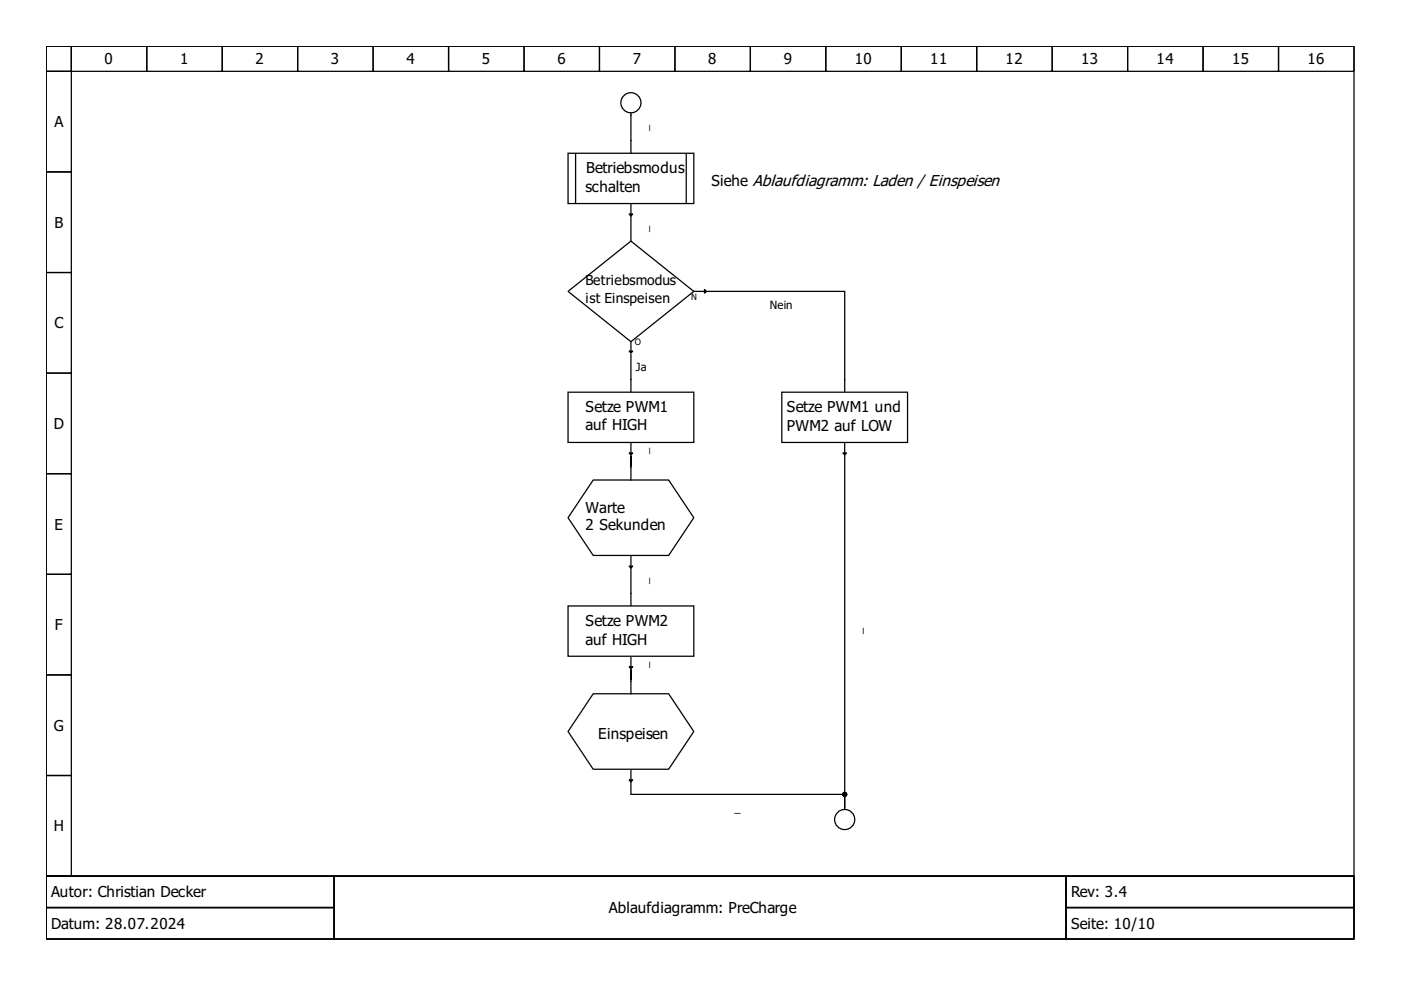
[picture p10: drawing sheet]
<svg xmlns="http://www.w3.org/2000/svg" width="297mm" height="210mm" viewBox="0 0 297 210" stroke-linecap="round" stroke-linejoin="round" font-family="sans-serif">
<g fill="none" stroke="#000" stroke-width=".27">
<path d="M9.8 9.8h277.3v176h-277.3zM9.8 9.8h5.3v5.3h-5.3zM9.8 15.1h5.3v21.4h-5.3zM15.1 9.8h16v5.3h-16zM31.1 9.8h16v5.3h-16zM47.1 9.8h16v5.3h-16zM63.1 9.8h16v5.3h-16zM79.1 9.8h16v5.3h-16zM95.1 9.8h16v5.3h-16zM111.1 9.8h16v5.3h-16zM127.1 9.8h16v5.3h-16zM143.1 9.8h16v5.3h-16z"/>
<path d="M159.1 9.8h16v5.3h-16zM175.1 9.8h16v5.3h-16zM191.1 9.8h16v5.3h-16zM207.1 9.8h16v5.3h-16zM223.1 9.8h16v5.3h-16zM239.1 9.8h16v5.3h-16zM255.1 9.8h16v5.3h-16zM271.1 9.8h16v5.3h-16zM9.8 36.5h5.3v21.3h-5.3zM120.4 32.5h26.7v10.7h-26.7zM122 32.7v10.4M133.8 23.9v8.5"/>
<path d="M145.5 32.7v10.4M9.8 57.8h5.3v21.3h-5.3zM133.4 45.4h.8l-.4 .4zM133.8 43.4v2M133.8 45.8v5.3M9.8 79.1h5.3v21.3h-5.3zM120.4 61.8l13.4-10.7 13.3 10.7-13.3 10.6zM133.4 74.4h.8l-.4 .4zM133.8 72.4v2M133.8 75.1v8M147.1 61.8h2.3M149.4 61.4l.4 .4-.4 .4z"/>
<path d="M149.8 61.8h29.3v21.3M120.4 83.2h26.7v10.6h-26.7zM133.4 96h.8l-.4 .4zM133.8 94v2M133.8 96.4v5.4M165.8 83.2h26.6v10.6h-26.6zM178.7 96h.8l-.4 .4zM179.1 94v2M179.1 96.4v74.7M9.8 100.4h5.3v21.4h-5.3zM125.8 101.8h16l5.3 8-5.3 8h-16l-5.4-8zM133.8 118v2"/>
<path d="M9.8 121.8h5.3v21.3h-5.3zM120.4 128.5h26.7v10.6h-26.7zM133.4 120h.8l-.4 .4zM133.8 139.4v2M133.8 120.4v8M9.8 143.1h5.3v21.3h-5.3zM125.8 147.1h16l5.3 8-5.3 8h-16l-5.4-8zM133.4 141.4h.8l-.4 .4zM133.8 141.8v5.3M9.8 164.4h5.3v21.4h-5.3zM133.4 165.4h.8l-.4 .4zM133.8 163.4v2"/>
<path d="M133.8 165.8v2.6h45.3v2.7M179.1 171.1v.5M9.8 185.8h277.3v13.3h-277.3zM9.8 185.8h61v6.6h-61zM9.8 192.4h61v6.7h-61zM70.8 185.8h155.2v13.3h-155.2zM226 185.8h61.1v6.6h-61.1zM226 192.4h61.1v6.7h-61.1z"/>
<circle cx="133.8" cy="21.8" r="2.13"/>
<circle cx="179.1" cy="173.8" r="2.13"/>
</g>
<circle cx="179.1" cy="168.4" r=".4" fill="#000" stroke="#000" stroke-width=".27"/>
<g font-size="3.2">
<text x="22.2" y="13.7">0</text>
<text x="38.2" y="13.7">1</text>
<text x="54.2" y="13.7">2</text>
<text x="70.2" y="13.7">3</text>
<text x="86.2" y="13.7">4</text>
<text x="102.2" y="13.7">5</text>
<text x="118.2" y="13.7">6</text>
<text x="134.2" y="13.7">7</text>
<text x="150.2" y="13.7">8</text>
<text x="166.2" y="13.7">9</text>
<text x="181.2" y="13.7">10</text>
<text x="197.2" y="13.7">11</text>
<text x="213.2" y="13.7">12</text>
<text x="229.2" y="13.7">13</text>
<text x="245.2" y="13.7">14</text>
<text x="261.2" y="13.7">15</text>
<text x="277.2" y="13.7">16</text>
<text x="11.5" y="27">A</text>
<text x="124.2" y="40.7">schalten</text>
<text x="124.3" y="36.7">Betriebsmodus</text>
<text x="150.8" y="39.4">Siehe Ablaufdiagramm: Laden / Einspeisen</text>
<text x="11.5" y="48.3">B</text>
<text x="11.5" y="69.6">C</text>
<text x="124.2" y="87.4">Setze PWM1</text>
<text x="166.8" y="87.4">Setze PWM1 und</text>
<text x="11.4" y="91">D</text>
<text x="124.2" y="91.1">auf HIGH</text>
<text x="166.8" y="91.4">PWM2 auf LOW</text>
<text x="11.5" y="112.3">E</text>
<text x="124.2" y="108.7">Warte</text>
<text x="124.2" y="112.4">2 Sekunden</text>
<text x="11.7" y="133.6">F</text>
<text x="124.2" y="132.7">Setze PWM2</text>
<text x="124.2" y="136.7">auf HIGH</text>
<text x="11.4" y="155">G</text>
<text x="126.8" y="156.7">Einspeisen</text>
<text x="11.4" y="176.3">H</text>
<text x="10.9" y="190.3">Autor: Christian Decker</text>
<text x="227.1" y="190.3">Rev: 3.4</text>
<text x="10.9" y="197">Datum: 28.07.2024</text>
<text x="129.1" y="193.6">Ablaufdiagramm: PreCharge</text>
<text x="227.1" y="197">Seite: 10/10</text>
</g>
<g font-size="2.9">
<text x="124.2" y="60.4">Betriebsmodus</text>
<text x="124.2" y="64.2">ist Einspeisen</text>
</g>
<g font-size="2.4">
<text x="137.5" y="27.8" transform="rotate(-90 137.5 27.8)">_</text>
<text x="137.5" y="49.1" transform="rotate(-90 137.5 49.1)">_</text>
<text x="163.2" y="65.5">Nein</text>
<text x="134.8" y="78.6">Ja</text>
<text x="137.5" y="96.3" transform="rotate(-90 137.5 96.3)">_</text>
<text x="137.5" y="123.8" transform="rotate(-90 137.5 123.8)">_</text>
<text x="182.8" y="134.4" transform="rotate(-90 182.8 134.4)">_</text>
<text x="137.5" y="141.6" transform="rotate(-90 137.5 141.6)">_</text>
<text x="155.8" y="172.2">_</text>
</g>
<g font-size="1.9">
<text x="146.6" y="63.6">N</text>
<text x="134.6" y="73.2">O</text>
</g>
</svg>
